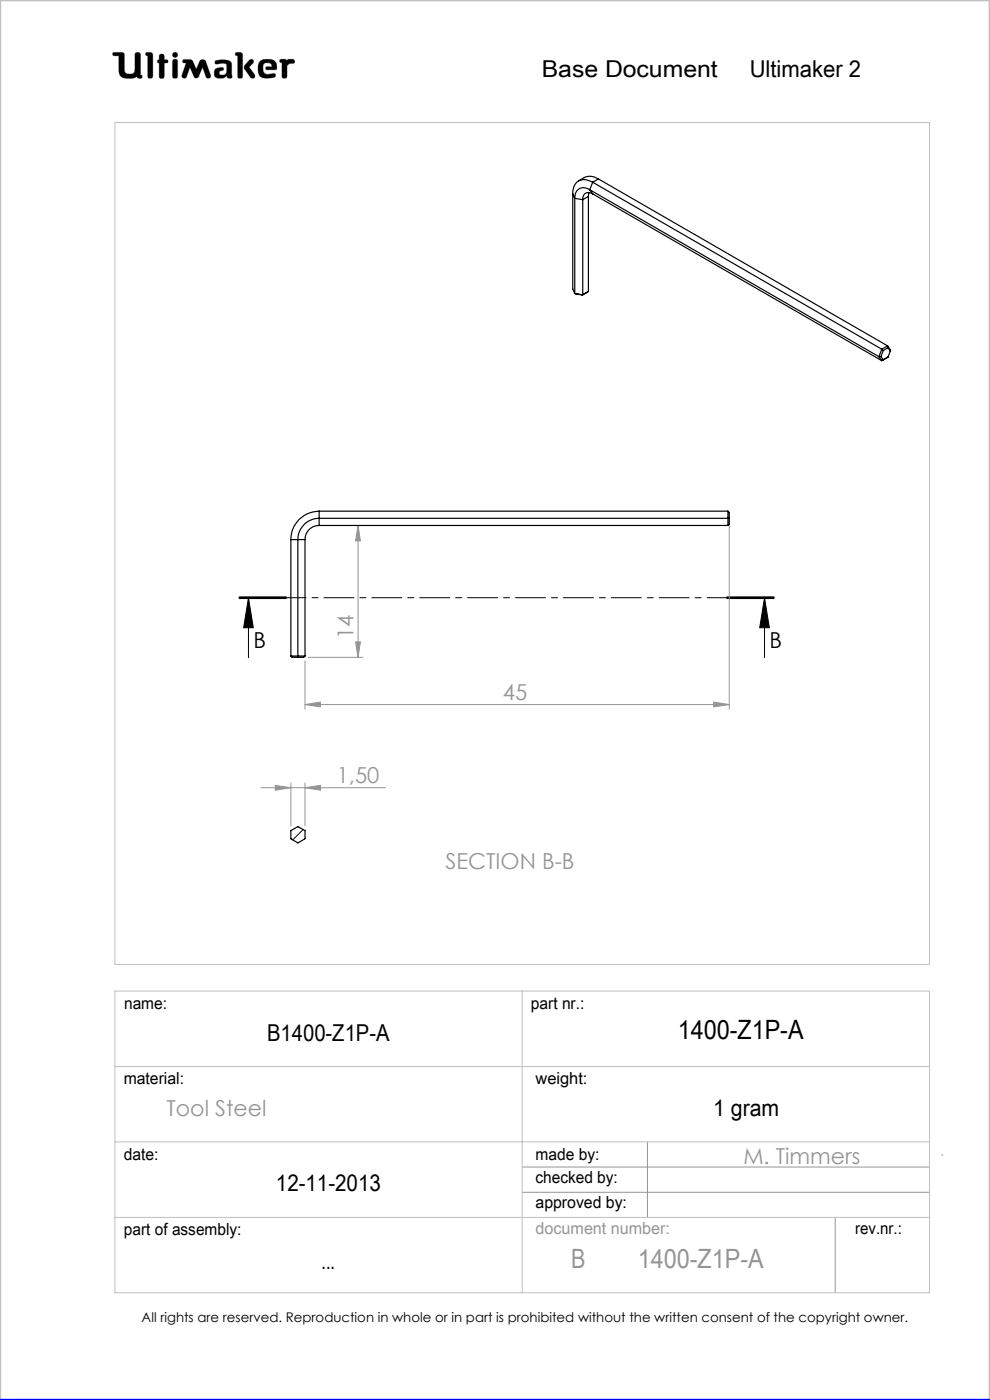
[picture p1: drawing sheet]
<svg xmlns="http://www.w3.org/2000/svg" width="210mm" height="297mm" viewBox="0 0 210 297" stroke-linecap="round" stroke-linejoin="round" font-family="sans-serif">
<g fill="none" stroke="#c0c0c0" stroke-width=".21">
<path d="M24 11.1h1.9l.4 .3 .2 3.9a1.51 1.51 0 0 0 2 0l.2-4a.77 .77 0 0 1 1 0l.1 4.6 .3 .1a.39 .39 0 0 1-.3 .6l-.6-.1-.1-.3-.9 .4-2.1-.1-.6-.5-.3-1.5v-2.7h-1a.39 .39 0 0 1-.3-.2 .39 .39 0 0 1 .1-.5zM31 11.1l1.2 .1 .2 .4-.1 4.8a.6 .6 0 0 1-.6 .2 .6 .6 0 0 1-.4-.5v-4.3l-.4-.1zM33.8 12.7v-1.1a.6 .6 0 0 1 .7-.1 .6 .6 0 0 1 .4 .5v.7h.6a.37 .37 0 0 1 0 .6l-.6 .1-.1 3.1a.6 .6 0 0 1-.6 .1 .6 .6 0 0 1-.4-.5v-2.7M33.8 12.7h.1M33.8 13.4h.1M33.8 15.7h.1M33.8 12.7h-.3l-.1 .3v.2l.4 .2M36.7 11.3l.4-.2 .4 .2 .2 .3-.2 .4-.4 .2-.4-.2-.1-.4zM36.8 12.6h.7l.2 .5v3l-.2 .5h-.7l-.2-.5v-3zM38.9 12.7h1.6l.5 .4 .6 1.6 .7-1.6 .5-.4 .6 .1 1.3 3.1-.1 .5a.53 .53 0 0 1-.5 .2 .53 .53 0 0 1-.4-.3l-.7-2-1 2.1-.4 .2-.4-.2-.9-2.1-.7 2a.54 .54 0 0 1-.5 .3 .54 .54 0 0 1-.5-.2v-.5l.9-2.5-.7-.2zM42.1 16.3h.1M45.6 12.9a3.7 3.7 0 0 1 3.4 .3l.1 .5 .1 2.7a.64 .64 0 0 1-1-.2l-1 .4-1.2-.1a1.15 1.15 0 0 1 0-2l1-.2 .3 .1 .1 .4-.8 .3-.1 .6 .2 .1 .8 .1 .4-.2 .2-.6-.1-1.5a2.59 2.59 0 0 0-2 0l-.4-.2z"/>
<path d="M50 11.1l1.3 .1 .2 .4-.1 4.8a.57 .57 0 0 1-.6 .2 .57 .57 0 0 1-.4-.5v-4.3l-.4-.1zM52.9 12.8l.4-.2 .4 .1 .1 .4-1 1.1 1.2 1.6 .1 .5-.2 .3h-.4l-.4-.2-1.3-2 .1-.6zM55 13.3a2.62 2.62 0 0 1 3.5-.1l.2 1.1-.1 .5h-2l-.3-.2 .1-.4 1.3-.1-.2-.5-.3-.2-.9-.1-.4 .4-.1 1.1 .2 .6 .8 .4 1.5-.2 .1 .1v.6a3.8 3.8 0 0 1-3.3-.1 3.2 3.2 0 0 1-.1-2.9zM56.6 14.8h.1M59.4 12.6h1.2l.3 .3a1.21 1.21 0 0 1 1.5-.2v.7l-.9 .1-.6 .4-.1 2.5a.6 .6 0 0 1-.6 .2 .6 .6 0 0 1-.4-.5v-2.8l-.5-.2zM24.4 26h172.8v178.6h-172.8zM24.4 210.3h172.8v63.9h-172.8zM110.8 210.3v63.9M24.4 226.3h172.8M24.4 242.2h172.8M24.4 258.3h172.8"/>
</g>
<g fill="none" stroke="#959595" stroke-width=".21">
<path d="M76 111.5v27.9M76 111.5l.4 3.3h-1zM154.7 110.9v39.6M65.4 139.4h11.5M75.4 136.2h1l-.4 3.2zM64.7 149.5l3.3-.6v1.1zM64.7 140.2v10.3M64.7 149.5h90M151.4 148.9l3.3 .6-3.3 .5zM55.4 167.1h26.3M58.4 166.6l3.3 .5-3.3 .5zM61.7 166.1v9.1"/>
<path d="M64.7 167.1l3.3-.5v1zM64.7 166.1v9.1M110.8 247.6h86.4M110.8 252.9h86.4M137.3 242.2v16.1M177.2 258.3v15.9M199.7 245h.3"/>
</g>
<path d="M0 297v-297h210v297" fill="none" stroke="#c0c0c0" stroke-width=".5"/>
<path d="M0 297h210" fill="none" stroke="#00f" stroke-width=".5"/>
<path d="M45.7 12.9l-.1 .5 .2 .2 1.2-.2 .9 .1 .2 .3-.1 1.4a.84 .84 0 0 1-.6 .7 .84 .84 0 0 1-.9-.3l.1-.4 .4-.2a.36 .36 0 0 0 .4-.4 .36 .36 0 0 0-.4-.3 1.23 1.23 0 0 0-1.6 1 1.07 1.07 0 0 0 .3 1.1 1.07 1.07 0 0 0 1.1 .2h.6l.3-.2a.28 .28 0 0 1 .4-.3 .28 .28 0 0 1 .2 .4 .57 .57 0 0 0 .6 .2 .57 .57 0 0 0 .3-.6l-.1-2.4a1.23 1.23 0 0 0-1.5-1zM50 11.1v.6l.4 .1v4.6l.3 .2h.5l.3-.3v-4.8l-.4-.4zM53 12.7l-1.2 1.3v.5l1.4 2 .6 .1 .2-.2v-.6l-1.2-1.6 1-.9v-.4l-.4-.3zM55.2 12.9a2.9 2.9 0 0 0 .1 3.4l.5 .2 1 .1 1.4-.2 .3-.2-.1-.5-.2-.1-1.4 .2-.6-.2-.3-.4-.1-.5a.99 .99 0 0 1 .7-1.3 .99 .99 0 0 1 1.2 .7l-1.2 .1-.2 .4 .3 .2h1.5a.51 .51 0 0 0 .6-.1 .51 .51 0 0 0 0-.6 1.62 1.62 0 0 0-2-1.5l-1.1 .1zM59.4 12.6l-.1 .6 .5 .1v3l.2 .3h.6l.3-.4v-2.3l.6-.4 .9-.1 .1-.5-.3-.3h-1l-.3 .3-.4-.3zM36.7 12.7l-.1 .3v3.4l.2 .2h.7l.2-.3v-3.4l-.2-.3zM36.6 11.6a.56 .56 0 0 0 1.1 0 .56 .56 0 0 0-1.1 0zM33.8 11.6v1.1l-.4 .2v.4l.4 .1v2.9l.2 .3h.5l.4-.4v-2.8l.7-.1 .1-.4-.3-.2h-.5v-.8l-.2-.4h-.6zM31 11.1l-.1 .6 .4 .1v4.5l.3 .3h.5l.3-.5v-4.7l-.4-.3zM38.8 12.7v.5l.7 .2-.9 2.5 .1 .6 .5 .1 .3-.2 .8-2.1 .9 2.1 .3 .2h.3l.3-.2 .9-2.1 .7 2.1 .6 .2 .4-.2v-.5l-1-2.8-.3-.4h-.7l-.3 .2-.8 1.8-.9-1.9-.4-.2zM24 11.2v.6h1.2v2.7a1.76 1.76 0 0 0 2.2 2.1h.9l.8-.4 .3 .4h.6l.2-.2-.1-.4-.3-.1v-4.4l-.4-.4h-.5l-.3 .4v3.4a.81 .81 0 0 1-1.1 .8h-.1a.86 .86 0 0 1-1-1.1l-.1-3.3-.4-.2z" fill-rule="evenodd" fill="#000"/>
<path d="M50.7 127h10zM50.7 126.8h10M50.7 126.6h10M52.7 126.8l1 6.4h-2zM52.7 126.8v12.7M154.2 126.8h10M154.2 126.6h10M154.2 127h10M162.2 126.8l1 6.4h-2.1zM162.2 126.8v12.7" fill="none" stroke="#000" stroke-width=".21"/>
<path d="M164.2 126.8h-113.5" fill="none" stroke="#000" stroke-width=".21" stroke-dasharray="6.3 1.3 1.3 1.3" stroke-dashoffset="2.3"/>
<path d="M162.2 126.8l1 6.4h-2.1zM52.7 126.8l1 6.4h-2z" fill="#000"/>
<g fill="#959595">
<path d="M64.7 149.5l3.3-.6v1.1zM151.4 148.9l3.3 .6-3.3 .5zM58.4 166.6l3.3 .5-3.3 .5zM64.7 167.1l3.3-.5v1z"/>
<path d="M75.4 136.2h1l-.4 3.2zM76 111.5l.4 3.3h-1z"/>
</g>
<g fill="none" stroke="#000" stroke-width=".25">
<path d="M125.7 38.7a2.71 2.71 0 0 0-3.6 .2l-.4 .7-.2 1.5M125.7 38.7l-.6 1.5M125.7 38.7l61.3 35.4M126.9 38a3.3 3.3 0 0 0-4.2 .4M126.9 38l-1.2 .7M126.9 38l61.4 35.4M121.5 41.1l.4 1M121.5 41.1v20.2l.4 1M121.9 42.1l1.7 .3M121.9 42.1v20.2M123.6 42.4v20.1M124.8 41.7l-1.2 .7"/>
<path d="M124.8 41.7v20.1M125 40.8l-.2 .9M125.1 40.2a1.95 1.95 0 0 0-2.2-.2 1.95 1.95 0 0 0-1 2.1M125.1 40.2l61.3 35.5M125.1 40.2l.6 .9M125.7 41.1a1.29 1.29 0 0 0-1.5-.1 1.29 1.29 0 0 0-.6 1.4M125.7 41.1l61.3 35.4M121.9 62.3l1.7 .2M121.9 62.3l1.6 .3M123.6 62.5l-.1 .1M124.8 61.8l-1.2 .7M124.8 61.8l-1.3 .8"/>
<path d="M186.4 75.7l.6 .8M186.9 75.6l-.5 .1M186.9 75.6l.5 .7-.4 .2M187 74.1l-.6 1.6M187 74.1l.4 .3M187.4 74.4l-.5 1.2M188.3 73.4l-1.3 .7M188.3 73.4v.4M188.3 73.4l.6 .9-.1 .2M188.3 73.8l-.9 .6M188.3 73.8l.5 .7M188.3 75.8l-1.3 .7"/>
<path d="M188.3 75.8h.1M188.8 74.5l-.5 1.3M61.7 114.5h3M61.7 114.5v24.7M64.7 114.5v24.7M67.7 111.5a2.95 2.95 0 0 0-3 3M67.7 108.4a6 6 0 0 0-6 6.1M67.7 108.4v3.1M67.7 108.4h86.7M67.7 111.5h86.7M154.4 108.4v3.1M154.4 108.4l.3 .3v2.5l-.3 .3"/>
<path d="M154.7 110h-87a4.5 4.5 0 0 0-4.5 4.5v24.9M61.7 139.2h3M61.7 139.2l.3 .2h2.4l.3-.2M61.7 176.2l1.5-.8 1.5 .8v1.7l-1.5 .9-1.5-.9z"/>
</g>
<path d="M64.3 176l-2.2 2.2" fill="none" stroke="#000" stroke-width=".21"/>
<text font-size="5.6" x="143.8" y="220.3">1400-Z1P-A</text>
<g font-size="5.6" fill="#959595">
<text x="121.1" y="269.1">B</text>
<text x="135.3" y="269.1">1400-Z1P-A</text>
</g>
<g font-size="4.9">
<text x="114.9" y="16.4">Base Document</text>
<text x="159" y="16.3">Ultimaker 2</text>
<text x="56.7" y="220.9">B1400-Z1P-A</text>
<text x="151.3" y="236.7">1 gram</text>
<text x="58.5" y="252.7">12-11-2013</text>
<text x="68.2" y="269.3">...</text>
</g>
<g font-size="4.7">
<text x="53.8" y="137.5">B</text>
<text x="163.2" y="137.5">B</text>
</g>
<g font-size="4.7" fill="#959595">
<text x="75" y="135.6" transform="rotate(-90 75 135.6)">14</text>
<text x="106.7" y="148.4">45</text>
<text x="71.4" y="166.1">1,50</text>
<text x="94.5" y="184.4">SECTION B-B</text>
<text x="35.3" y="236.7">Tool Steel</text>
<text x="157.7" y="246.9">M. Timmers</text>
</g>
<g font-size="3.5">
<text x="26.3" y="214.1">name:</text>
<text x="112.6" y="214">part nr.:</text>
<text x="26.2" y="229.9">material:</text>
<text x="113.6" y="229.9">weight:</text>
<text x="26.3" y="246">date:</text>
<text x="113.6" y="246">made by:</text>
<text x="113.6" y="251.1">checked by:</text>
<text x="113.6" y="256.3">approved by:</text>
<text x="26.3" y="262">part of assembly:</text>
<text x="181.4" y="261.9">rev.nr.:</text>
</g>
<text font-size="3.5" fill="#959595" x="113.6" y="261.8">document number:</text>
<text font-size="2.8" x="30" y="280.4">All rights are reserved. Reproduction in whole or in part is prohibited without the written consent of the copyright owner.</text>
</svg>
